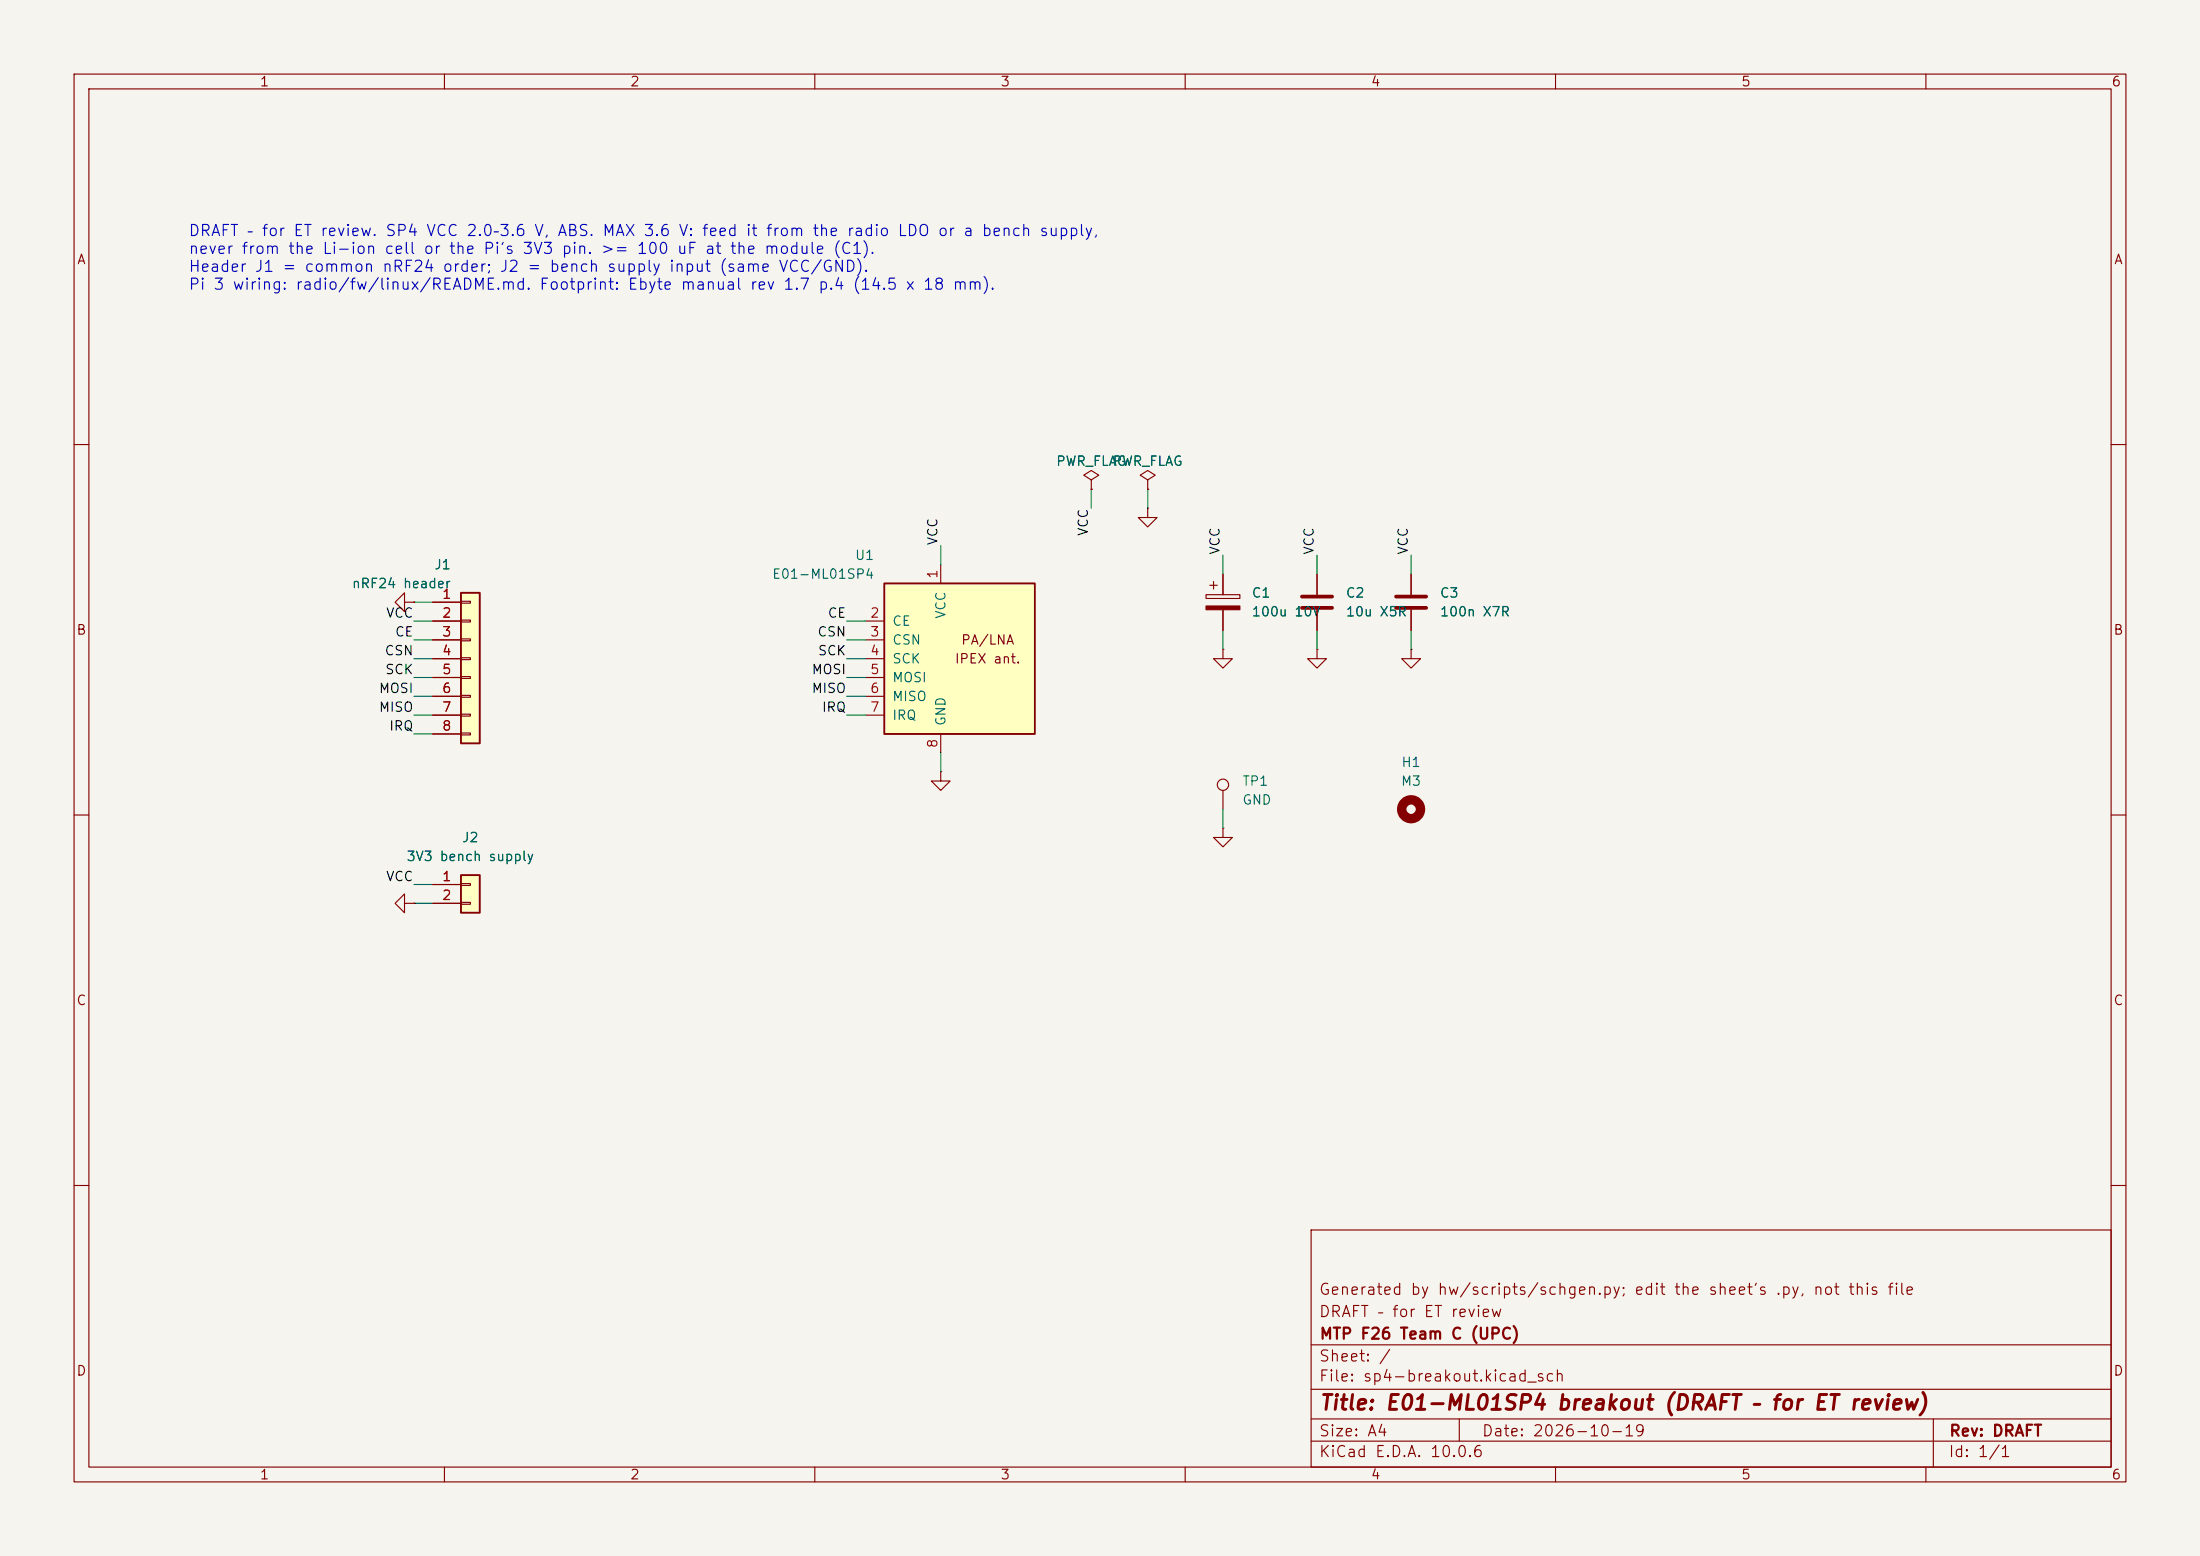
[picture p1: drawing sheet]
(kicad_sch
 (version 20260306)
 (generator "eeschema")
 (generator_version "10.0")
 (paper "A4")
 (title_block
  (title "E01-ML01SP4 breakout (DRAFT – for ET review)")
  (date "2026-10-19")
  (rev "DRAFT")
  (company "MTP F26 Team C (UPC)")
  (comment 1 "DRAFT – for ET review")
  (comment 2 "Generated by hw/scripts/schgen.py; edit the sheet's .py, not this file"))
 (lib_symbols
  (symbol "teamc:E01-ML01SP4"
   (pin_names
    (offset 1.016)) (exclude_from_sim no) (in_bom yes) (on_board yes)
   (in_pos_files yes)
   (duplicate_pin_numbers_are_jumpers no)
   (property "Reference" "U" (at -7.62 11.43 0) (show_name no) (do_not_autoplace no) (effects (font (size 1.27 1.27)) (justify left)))
   (property "Value" "E01-ML01SP4" (at 1.27 11.43 0) (show_name no) (do_not_autoplace no) (effects (font (size 1.27 1.27)) (justify left)))
   (property "Footprint" "teamc:E01-ML01SP4" (at 0 -15.24 0) (show_name no) (do_not_autoplace no) (hide yes) (effects (font (size 1.27 1.27))))
   (property "Datasheet" "https://www.cdebyte.com/products/E01-ML01SP4" (at 0 -17.78 0) (show_name no) (do_not_autoplace no) (hide yes) (effects (font (size 1.27 1.27))))
   (property "Description" "Ebyte nRF24L01P + PA/LNA 2.4 GHz module, SMD castellated 14.5x18 mm, IPEX" (at 0 -20.32 0) (show_name no) (do_not_autoplace no) (hide yes) (effects (font (size 1.27 1.27))))
   (property "MPN" "E01-ML01SP4" (at 0 -22.86 0) (show_name no) (do_not_autoplace no) (hide yes) (effects (font (size 1.27 1.27))))
   (property "Manufacturer" "Ebyte" (at 0 -25.4 0) (show_name no) (do_not_autoplace no) (hide yes) (effects (font (size 1.27 1.27))))
   (symbol "E01-ML01SP4_0_1"
    (rectangle (start -7.62 10.16) (end 12.7 -10.16) (stroke (width 0.254) (type default)) (fill (type background)))
    (text "PA/LNA" (at 6.35 2.54 0) (effects (font (size 1.27 1.27))))
    (text "IPEX ant." (at 6.35 0 0) (effects (font (size 1.27 1.27)))))
   (symbol "E01-ML01SP4_1_1"
    (pin power_in line (at 0 12.7 270) (length 2.54) (name "VCC" (effects (font (size 1.27 1.27)))) (number "1" (effects (font (size 1.27 1.27)))))
    (pin input line (at -10.16 5.08 0) (length 2.54) (name "CE" (effects (font (size 1.27 1.27)))) (number "2" (effects (font (size 1.27 1.27)))))
    (pin input line (at -10.16 2.54 0) (length 2.54) (name "CSN" (effects (font (size 1.27 1.27)))) (number "3" (effects (font (size 1.27 1.27)))))
    (pin input line (at -10.16 0 0) (length 2.54) (name "SCK" (effects (font (size 1.27 1.27)))) (number "4" (effects (font (size 1.27 1.27)))))
    (pin input line (at -10.16 -2.54 0) (length 2.54) (name "MOSI" (effects (font (size 1.27 1.27)))) (number "5" (effects (font (size 1.27 1.27)))))
    (pin tri_state line (at -10.16 -5.08 0) (length 2.54) (name "MISO" (effects (font (size 1.27 1.27)))) (number "6" (effects (font (size 1.27 1.27)))))
    (pin output line (at -10.16 -7.62 0) (length 2.54) (name "IRQ" (effects (font (size 1.27 1.27)))) (number "7" (effects (font (size 1.27 1.27)))))
    (pin power_in line (at 0 -12.7 90) (length 2.54) (name "GND" (effects (font (size 1.27 1.27)))) (number "8" (effects (font (size 1.27 1.27)))))
    (pin passive line (at 0 -12.7 90) (length 2.54) (hide yes) (name "GND" (effects (font (size 1.27 1.27)))) (number "9" (effects (font (size 1.27 1.27)))))
    (pin passive line (at 0 -12.7 90) (length 2.54) (hide yes) (name "GND" (effects (font (size 1.27 1.27)))) (number "10" (effects (font (size 1.27 1.27))))))
   (embedded_fonts no))
  (symbol "Connector_Generic:Conn_01x08"
   (pin_names
    (offset 1.016) (hide yes)) (exclude_from_sim no) (in_bom yes) (on_board yes)
   (in_pos_files yes)
   (duplicate_pin_numbers_are_jumpers no)
   (property "Reference" "J" (at 0 10.16 0) (show_name no) (do_not_autoplace no) (effects (font (size 1.27 1.27))))
   (property "Value" "Conn_01x08" (at 0 -12.7 0) (show_name no) (do_not_autoplace no) (effects (font (size 1.27 1.27))))
   (property "Footprint" "" (at 0 0 0) (show_name no) (do_not_autoplace no) (hide yes) (effects (font (size 1.27 1.27))))
   (property "Datasheet" "" (at 0 0 0) (show_name no) (do_not_autoplace no) (hide yes) (effects (font (size 1.27 1.27))))
   (property "Description" "Generic connector, single row, 01x08, script generated (kicad-library-utils/schlib/autogen/connector/)" (at 0 0 0) (show_name no) (do_not_autoplace no) (hide yes) (effects (font (size 1.27 1.27))))
   (symbol "Conn_01x08_1_1"
    (rectangle (start -1.27 8.89) (end 1.27 -11.43) (stroke (width 0.254) (type default)) (fill (type background)))
    (rectangle (start -1.27 7.747) (end 0 7.493) (stroke (width 0.1524) (type default)) (fill (type none)))
    (rectangle (start -1.27 5.207) (end 0 4.953) (stroke (width 0.1524) (type default)) (fill (type none)))
    (rectangle (start -1.27 2.667) (end 0 2.413) (stroke (width 0.1524) (type default)) (fill (type none)))
    (rectangle (start -1.27 0.127) (end 0 -0.127) (stroke (width 0.1524) (type default)) (fill (type none)))
    (rectangle (start -1.27 -2.413) (end 0 -2.667) (stroke (width 0.1524) (type default)) (fill (type none)))
    (rectangle (start -1.27 -4.953) (end 0 -5.207) (stroke (width 0.1524) (type default)) (fill (type none)))
    (rectangle (start -1.27 -7.493) (end 0 -7.747) (stroke (width 0.1524) (type default)) (fill (type none)))
    (rectangle (start -1.27 -10.033) (end 0 -10.287) (stroke (width 0.1524) (type default)) (fill (type none)))
    (pin passive line (at -5.08 7.62 0) (length 3.81) (name "Pin_1" (effects (font (size 1.27 1.27)))) (number "1" (effects (font (size 1.27 1.27)))))
    (pin passive line (at -5.08 5.08 0) (length 3.81) (name "Pin_2" (effects (font (size 1.27 1.27)))) (number "2" (effects (font (size 1.27 1.27)))))
    (pin passive line (at -5.08 2.54 0) (length 3.81) (name "Pin_3" (effects (font (size 1.27 1.27)))) (number "3" (effects (font (size 1.27 1.27)))))
    (pin passive line (at -5.08 0 0) (length 3.81) (name "Pin_4" (effects (font (size 1.27 1.27)))) (number "4" (effects (font (size 1.27 1.27)))))
    (pin passive line (at -5.08 -2.54 0) (length 3.81) (name "Pin_5" (effects (font (size 1.27 1.27)))) (number "5" (effects (font (size 1.27 1.27)))))
    (pin passive line (at -5.08 -5.08 0) (length 3.81) (name "Pin_6" (effects (font (size 1.27 1.27)))) (number "6" (effects (font (size 1.27 1.27)))))
    (pin passive line (at -5.08 -7.62 0) (length 3.81) (name "Pin_7" (effects (font (size 1.27 1.27)))) (number "7" (effects (font (size 1.27 1.27)))))
    (pin passive line (at -5.08 -10.16 0) (length 3.81) (name "Pin_8" (effects (font (size 1.27 1.27)))) (number "8" (effects (font (size 1.27 1.27))))))
   (embedded_fonts no))
  (symbol "Connector_Generic:Conn_01x02"
   (pin_names
    (offset 1.016) (hide yes)) (exclude_from_sim no) (in_bom yes) (on_board yes)
   (in_pos_files yes)
   (duplicate_pin_numbers_are_jumpers no)
   (property "Reference" "J" (at 0 2.54 0) (show_name no) (do_not_autoplace no) (effects (font (size 1.27 1.27))))
   (property "Value" "Conn_01x02" (at 0 -5.08 0) (show_name no) (do_not_autoplace no) (effects (font (size 1.27 1.27))))
   (property "Footprint" "" (at 0 0 0) (show_name no) (do_not_autoplace no) (hide yes) (effects (font (size 1.27 1.27))))
   (property "Datasheet" "" (at 0 0 0) (show_name no) (do_not_autoplace no) (hide yes) (effects (font (size 1.27 1.27))))
   (property "Description" "Generic connector, single row, 01x02, script generated (kicad-library-utils/schlib/autogen/connector/)" (at 0 0 0) (show_name no) (do_not_autoplace no) (hide yes) (effects (font (size 1.27 1.27))))
   (symbol "Conn_01x02_1_1"
    (rectangle (start -1.27 1.27) (end 1.27 -3.81) (stroke (width 0.254) (type default)) (fill (type background)))
    (rectangle (start -1.27 0.127) (end 0 -0.127) (stroke (width 0.1524) (type default)) (fill (type none)))
    (rectangle (start -1.27 -2.413) (end 0 -2.667) (stroke (width 0.1524) (type default)) (fill (type none)))
    (pin passive line (at -5.08 0 0) (length 3.81) (name "Pin_1" (effects (font (size 1.27 1.27)))) (number "1" (effects (font (size 1.27 1.27)))))
    (pin passive line (at -5.08 -2.54 0) (length 3.81) (name "Pin_2" (effects (font (size 1.27 1.27)))) (number "2" (effects (font (size 1.27 1.27))))))
   (embedded_fonts no))
  (symbol "Device:C_Polarized"
   (pin_numbers (hide yes))
   (pin_names
    (offset 0.254)) (exclude_from_sim no) (in_bom yes) (on_board yes)
   (in_pos_files yes)
   (duplicate_pin_numbers_are_jumpers no)
   (property "Reference" "C" (at 0.635 2.54 0) (show_name no) (do_not_autoplace no) (effects (font (size 1.27 1.27)) (justify left)))
   (property "Value" "C_Polarized" (at 0.635 -2.54 0) (show_name no) (do_not_autoplace no) (effects (font (size 1.27 1.27)) (justify left)))
   (property "Footprint" "" (at 0.9652 -3.81 0) (show_name no) (do_not_autoplace no) (hide yes) (effects (font (size 1.27 1.27))))
   (property "Datasheet" "" (at 0 0 0) (show_name no) (do_not_autoplace no) (hide yes) (effects (font (size 1.27 1.27))))
   (property "Description" "Polarized capacitor" (at 0 0 0) (show_name no) (do_not_autoplace no) (hide yes) (effects (font (size 1.27 1.27))))
   (symbol "C_Polarized_0_1"
    (rectangle (start -2.286 0.508) (end 2.286 1.016) (stroke (width 0) (type default)) (fill (type none)))
    (polyline (pts (xy -1.778 2.286) (xy -0.762 2.286)) (stroke (width 0) (type default)) (fill (type none)))
    (polyline (pts (xy -1.27 2.794) (xy -1.27 1.778)) (stroke (width 0) (type default)) (fill (type none)))
    (rectangle (start 2.286 -0.508) (end -2.286 -1.016) (stroke (width 0) (type default)) (fill (type outline))))
   (symbol "C_Polarized_1_1"
    (pin passive line (at 0 3.81 270) (length 2.794) (name "" (effects (font (size 1.27 1.27)))) (number "1" (effects (font (size 1.27 1.27)))))
    (pin passive line (at 0 -3.81 90) (length 2.794) (name "" (effects (font (size 1.27 1.27)))) (number "2" (effects (font (size 1.27 1.27))))))
   (embedded_fonts no))
  (symbol "Device:C"
   (pin_numbers (hide yes))
   (pin_names
    (offset 0.254)) (exclude_from_sim no) (in_bom yes) (on_board yes)
   (in_pos_files yes)
   (duplicate_pin_numbers_are_jumpers no)
   (property "Reference" "C" (at 0.635 2.54 0) (show_name no) (do_not_autoplace no) (effects (font (size 1.27 1.27)) (justify left)))
   (property "Value" "C" (at 0.635 -2.54 0) (show_name no) (do_not_autoplace no) (effects (font (size 1.27 1.27)) (justify left)))
   (property "Footprint" "" (at 0.9652 -3.81 0) (show_name no) (do_not_autoplace no) (hide yes) (effects (font (size 1.27 1.27))))
   (property "Datasheet" "" (at 0 0 0) (show_name no) (do_not_autoplace no) (hide yes) (effects (font (size 1.27 1.27))))
   (property "Description" "Unpolarized capacitor" (at 0 0 0) (show_name no) (do_not_autoplace no) (hide yes) (effects (font (size 1.27 1.27))))
   (symbol "C_0_1"
    (polyline (pts (xy -2.032 0.762) (xy 2.032 0.762)) (stroke (width 0.508) (type default)) (fill (type none)))
    (polyline (pts (xy -2.032 -0.762) (xy 2.032 -0.762)) (stroke (width 0.508) (type default)) (fill (type none))))
   (symbol "C_1_1"
    (pin passive line (at 0 3.81 270) (length 2.794) (name "" (effects (font (size 1.27 1.27)))) (number "1" (effects (font (size 1.27 1.27)))))
    (pin passive line (at 0 -3.81 90) (length 2.794) (name "" (effects (font (size 1.27 1.27)))) (number "2" (effects (font (size 1.27 1.27))))))
   (embedded_fonts no))
  (symbol "Connector:TestPoint"
   (pin_numbers (hide yes))
   (pin_names
    (offset 0.762) (hide yes)) (exclude_from_sim no) (in_bom yes) (on_board yes)
   (in_pos_files yes)
   (duplicate_pin_numbers_are_jumpers no)
   (property "Reference" "TP" (at 0 6.858 0) (show_name no) (do_not_autoplace no) (effects (font (size 1.27 1.27))))
   (property "Value" "TestPoint" (at 0 5.08 0) (show_name no) (do_not_autoplace no) (effects (font (size 1.27 1.27))))
   (property "Footprint" "" (at 5.08 0 0) (show_name no) (do_not_autoplace no) (hide yes) (effects (font (size 1.27 1.27))))
   (property "Datasheet" "" (at 5.08 0 0) (show_name no) (do_not_autoplace no) (hide yes) (effects (font (size 1.27 1.27))))
   (property "Description" "test point" (at 0 0 0) (show_name no) (do_not_autoplace no) (hide yes) (effects (font (size 1.27 1.27))))
   (symbol "TestPoint_0_1"
    (circle (center 0 3.302) (radius 0.762) (stroke (width 0) (type default)) (fill (type none))))
   (symbol "TestPoint_1_1"
    (pin passive line (at 0 0 90) (length 2.54) (name "1" (effects (font (size 1.27 1.27)))) (number "1" (effects (font (size 1.27 1.27))))))
   (embedded_fonts no))
  (symbol "Mechanical:MountingHole"
   (pin_names
    (offset 1.016)) (exclude_from_sim no) (in_bom no) (on_board yes)
   (in_pos_files yes)
   (duplicate_pin_numbers_are_jumpers no)
   (property "Reference" "H" (at 0 5.08 0) (show_name no) (do_not_autoplace no) (effects (font (size 1.27 1.27))))
   (property "Value" "MountingHole" (at 0 3.175 0) (show_name no) (do_not_autoplace no) (effects (font (size 1.27 1.27))))
   (property "Footprint" "" (at 0 0 0) (show_name no) (do_not_autoplace no) (hide yes) (effects (font (size 1.27 1.27))))
   (property "Datasheet" "" (at 0 0 0) (show_name no) (do_not_autoplace no) (hide yes) (effects (font (size 1.27 1.27))))
   (property "Description" "Mounting Hole without connection" (at 0 0 0) (show_name no) (do_not_autoplace no) (hide yes) (effects (font (size 1.27 1.27))))
   (symbol "MountingHole_0_1"
    (circle (center 0 0) (radius 1.27) (stroke (width 1.27) (type default)) (fill (type none))))
   (embedded_fonts no))
  (symbol "power:GND"
   (power global)
   (pin_numbers (hide yes))
   (pin_names
    (offset 0) (hide yes)) (exclude_from_sim no) (in_bom yes) (on_board yes)
   (in_pos_files yes)
   (duplicate_pin_numbers_are_jumpers no)
   (property "Reference" "#PWR" (at 0 -6.35 0) (show_name no) (do_not_autoplace no) (hide yes) (effects (font (size 1.27 1.27))))
   (property "Value" "GND" (at 0 -3.81 0) (show_name no) (do_not_autoplace no) (effects (font (size 1.27 1.27))))
   (property "Footprint" "" (at 0 0 0) (show_name no) (do_not_autoplace no) (hide yes) (effects (font (size 1.27 1.27))))
   (property "Datasheet" "" (at 0 0 0) (show_name no) (do_not_autoplace no) (hide yes) (effects (font (size 1.27 1.27))))
   (property "Description" "Power symbol creates a global label with name \"GND\" , ground" (at 0 0 0) (show_name no) (do_not_autoplace no) (hide yes) (effects (font (size 1.27 1.27))))
   (symbol "GND_0_1"
    (polyline (pts (xy 0 0) (xy 0 -1.27) (xy 1.27 -1.27) (xy 0 -2.54) (xy -1.27 -1.27) (xy 0 -1.27)) (stroke (width 0) (type default)) (fill (type none))))
   (symbol "GND_1_1"
    (pin power_in line (at 0 0 270) (length 0) (name "" (effects (font (size 1.27 1.27)))) (number "1" (effects (font (size 1.27 1.27))))))
   (embedded_fonts no))
  (symbol "power:PWR_FLAG"
   (power global)
   (pin_numbers (hide yes))
   (pin_names
    (offset 0) (hide yes)) (exclude_from_sim no) (in_bom yes) (on_board yes)
   (in_pos_files yes)
   (duplicate_pin_numbers_are_jumpers no)
   (property "Reference" "#FLG" (at 0 1.905 0) (show_name no) (do_not_autoplace no) (hide yes) (effects (font (size 1.27 1.27))))
   (property "Value" "PWR_FLAG" (at 0 3.81 0) (show_name no) (do_not_autoplace no) (effects (font (size 1.27 1.27))))
   (property "Footprint" "" (at 0 0 0) (show_name no) (do_not_autoplace no) (hide yes) (effects (font (size 1.27 1.27))))
   (property "Datasheet" "" (at 0 0 0) (show_name no) (do_not_autoplace no) (hide yes) (effects (font (size 1.27 1.27))))
   (property "Description" "Special symbol for telling ERC where power comes from" (at 0 0 0) (show_name no) (do_not_autoplace no) (hide yes) (effects (font (size 1.27 1.27))))
   (symbol "PWR_FLAG_0_0"
    (pin power_out line (at 0 0 90) (length 0) (name "" (effects (font (size 1.27 1.27)))) (number "1" (effects (font (size 1.27 1.27))))))
   (symbol "PWR_FLAG_0_1"
    (polyline (pts (xy 0 0) (xy 0 1.27) (xy -1.016 1.905) (xy 0 2.54) (xy 1.016 1.905) (xy 0 1.27)) (stroke (width 0) (type default)) (fill (type none))))
   (embedded_fonts no)))
 (wire
  (pts (xy 127 76.2) (xy 127 73.66))
  (stroke (width 0) (type default)))
 (label "VCC"
  (at 127 73.66 90)
  (fields_autoplaced yes)
  (effects (font (size 1.27 1.27)) (justify left bottom)))
 (wire
  (pts (xy 116.84 83.82) (xy 114.3 83.82))
  (stroke (width 0) (type default)))
 (label "CE"
  (at 114.3 83.82 180)
  (fields_autoplaced yes)
  (effects (font (size 1.27 1.27)) (justify right bottom)))
 (wire
  (pts (xy 116.84 86.36) (xy 114.3 86.36))
  (stroke (width 0) (type default)))
 (label "CSN"
  (at 114.3 86.36 180)
  (fields_autoplaced yes)
  (effects (font (size 1.27 1.27)) (justify right bottom)))
 (wire
  (pts (xy 116.84 88.9) (xy 114.3 88.9))
  (stroke (width 0) (type default)))
 (label "SCK"
  (at 114.3 88.9 180)
  (fields_autoplaced yes)
  (effects (font (size 1.27 1.27)) (justify right bottom)))
 (wire
  (pts (xy 116.84 91.44) (xy 114.3 91.44))
  (stroke (width 0) (type default)))
 (label "MOSI"
  (at 114.3 91.44 180)
  (fields_autoplaced yes)
  (effects (font (size 1.27 1.27)) (justify right bottom)))
 (wire
  (pts (xy 116.84 93.98) (xy 114.3 93.98))
  (stroke (width 0) (type default)))
 (label "MISO"
  (at 114.3 93.98 180)
  (fields_autoplaced yes)
  (effects (font (size 1.27 1.27)) (justify right bottom)))
 (wire
  (pts (xy 116.84 96.52) (xy 114.3 96.52))
  (stroke (width 0) (type default)))
 (label "IRQ"
  (at 114.3 96.52 180)
  (fields_autoplaced yes)
  (effects (font (size 1.27 1.27)) (justify right bottom)))
 (wire
  (pts (xy 127 101.6) (xy 127 104.14))
  (stroke (width 0) (type default)))
 (symbol
  (lib_id "power:GND")
  (at 127 104.14 0)
  (unit 1)
  (exclude_from_sim no)
  (in_bom yes)
  (on_board yes)
  (dnp no)
  (property "Reference" "#PWR0001" (at 127 107.95 0) (effects (font (size 1.27 1.27)) (hide yes)))
  (property "Value" "GND" (at 127 107.95 0) (effects (font (size 1.27 1.27)) (hide yes)))
  (property "Footprint" "" (at 127 104.14 0) (effects (font (size 1.27 1.27)) (hide yes)))
  (property "Datasheet" "" (at 127 104.14 0) (effects (font (size 1.27 1.27)) (hide yes)))
  (pin "1"))
 (symbol
  (lib_id "teamc:E01-ML01SP4")
  (at 127 88.9 0)
  (unit 1)
  (exclude_from_sim no)
  (in_bom yes)
  (on_board yes)
  (dnp no)
  (property "Reference" "U1" (at 118.11 74.93 0) (effects (font (size 1.27 1.27)) (justify right)))
  (property "Value" "E01-ML01SP4" (at 118.11 77.47 0) (effects (font (size 1.27 1.27)) (justify right)))
  (property "Footprint" "teamc:E01-ML01SP4" (at 127 88.9 0) (effects (font (size 1.27 1.27)) (hide yes)))
  (property "Datasheet" "https://www.cdebyte.com/products/E01-ML01SP4" (at 127 88.9 0) (effects (font (size 1.27 1.27)) (hide yes)))
  (property "Description" "Ebyte nRF24L01P + PA/LNA 2.4 GHz module, SMD castellated 14.5x18 mm, IPEX" (at 127 88.9 0) (effects (font (size 1.27 1.27)) (hide yes)))
  (property "MPN" "E01-ML01SP4" (at 127 88.9 0) (effects (font (size 1.27 1.27)) (hide yes)))
  (property "Manufacturer" "Ebyte" (at 127 88.9 0) (effects (font (size 1.27 1.27)) (hide yes)))
  (pin "1")
  (pin "2")
  (pin "3")
  (pin "4")
  (pin "5")
  (pin "6")
  (pin "7")
  (pin "8")
  (pin "9")
  (pin "10"))
 (wire
  (pts (xy 58.42 81.28) (xy 55.88 81.28))
  (stroke (width 0) (type default)))
 (symbol
  (lib_id "power:GND")
  (at 55.88 81.28 270)
  (unit 1)
  (exclude_from_sim no)
  (in_bom yes)
  (on_board yes)
  (dnp no)
  (property "Reference" "#PWR0002" (at 55.88 85.09 0) (effects (font (size 1.27 1.27)) (hide yes)))
  (property "Value" "GND" (at 55.88 85.09 0) (effects (font (size 1.27 1.27)) (hide yes)))
  (property "Footprint" "" (at 55.88 81.28 0) (effects (font (size 1.27 1.27)) (hide yes)))
  (property "Datasheet" "" (at 55.88 81.28 0) (effects (font (size 1.27 1.27)) (hide yes)))
  (pin "1"))
 (wire
  (pts (xy 58.42 83.82) (xy 55.88 83.82))
  (stroke (width 0) (type default)))
 (label "VCC"
  (at 55.88 83.82 180)
  (fields_autoplaced yes)
  (effects (font (size 1.27 1.27)) (justify right bottom)))
 (wire
  (pts (xy 58.42 86.36) (xy 55.88 86.36))
  (stroke (width 0) (type default)))
 (label "CE"
  (at 55.88 86.36 180)
  (fields_autoplaced yes)
  (effects (font (size 1.27 1.27)) (justify right bottom)))
 (wire
  (pts (xy 58.42 88.9) (xy 55.88 88.9))
  (stroke (width 0) (type default)))
 (label "CSN"
  (at 55.88 88.9 180)
  (fields_autoplaced yes)
  (effects (font (size 1.27 1.27)) (justify right bottom)))
 (wire
  (pts (xy 58.42 91.44) (xy 55.88 91.44))
  (stroke (width 0) (type default)))
 (label "SCK"
  (at 55.88 91.44 180)
  (fields_autoplaced yes)
  (effects (font (size 1.27 1.27)) (justify right bottom)))
 (wire
  (pts (xy 58.42 93.98) (xy 55.88 93.98))
  (stroke (width 0) (type default)))
 (label "MOSI"
  (at 55.88 93.98 180)
  (fields_autoplaced yes)
  (effects (font (size 1.27 1.27)) (justify right bottom)))
 (wire
  (pts (xy 58.42 96.52) (xy 55.88 96.52))
  (stroke (width 0) (type default)))
 (label "MISO"
  (at 55.88 96.52 180)
  (fields_autoplaced yes)
  (effects (font (size 1.27 1.27)) (justify right bottom)))
 (wire
  (pts (xy 58.42 99.06) (xy 55.88 99.06))
  (stroke (width 0) (type default)))
 (label "IRQ"
  (at 55.88 99.06 180)
  (fields_autoplaced yes)
  (effects (font (size 1.27 1.27)) (justify right bottom)))
 (symbol
  (lib_id "Connector_Generic:Conn_01x08")
  (at 63.5 88.9 0)
  (unit 1)
  (exclude_from_sim no)
  (in_bom yes)
  (on_board yes)
  (dnp no)
  (property "Reference" "J1" (at 60.96 76.2 0) (effects (font (size 1.27 1.27)) (justify right)))
  (property "Value" "nRF24 header" (at 60.96 78.74 0) (effects (font (size 1.27 1.27)) (justify right)))
  (property "Footprint" "teamc:PinHeader_1x08_P2.54mm_Vertical_Pad2.0mm" (at 63.5 88.9 0) (effects (font (size 1.27 1.27)) (hide yes)))
  (property "Datasheet" "" (at 63.5 88.9 0) (effects (font (size 1.27 1.27)) (hide yes)))
  (property "Description" "Generic connector, single row, 01x08, script generated (kicad-library-utils/schlib/autogen/connector/)" (at 63.5 88.9 0) (effects (font (size 1.27 1.27)) (hide yes)))
  (property "MPN" "1x08 2.54 mm pin header" (at 63.5 88.9 0) (effects (font (size 1.27 1.27)) (hide yes)))
  (pin "1")
  (pin "2")
  (pin "3")
  (pin "4")
  (pin "5")
  (pin "6")
  (pin "7")
  (pin "8"))
 (wire
  (pts (xy 58.42 119.38) (xy 55.88 119.38))
  (stroke (width 0) (type default)))
 (label "VCC"
  (at 55.88 119.38 180)
  (fields_autoplaced yes)
  (effects (font (size 1.27 1.27)) (justify right bottom)))
 (wire
  (pts (xy 58.42 121.92) (xy 55.88 121.92))
  (stroke (width 0) (type default)))
 (symbol
  (lib_id "power:GND")
  (at 55.88 121.92 270)
  (unit 1)
  (exclude_from_sim no)
  (in_bom yes)
  (on_board yes)
  (dnp no)
  (property "Reference" "#PWR0003" (at 55.88 125.73 0) (effects (font (size 1.27 1.27)) (hide yes)))
  (property "Value" "GND" (at 55.88 125.73 0) (effects (font (size 1.27 1.27)) (hide yes)))
  (property "Footprint" "" (at 55.88 121.92 0) (effects (font (size 1.27 1.27)) (hide yes)))
  (property "Datasheet" "" (at 55.88 121.92 0) (effects (font (size 1.27 1.27)) (hide yes)))
  (pin "1"))
 (symbol
  (lib_id "Connector_Generic:Conn_01x02")
  (at 63.5 119.38 0)
  (unit 1)
  (exclude_from_sim no)
  (in_bom yes)
  (on_board yes)
  (dnp no)
  (property "Reference" "J2" (at 63.5 113.03 0) (effects (font (size 1.27 1.27))))
  (property "Value" "3V3 bench supply" (at 63.5 115.57 0) (effects (font (size 1.27 1.27))))
  (property "Footprint" "teamc:PinHeader_1x02_P2.54mm_Vertical_Pad2.0mm" (at 63.5 119.38 0) (effects (font (size 1.27 1.27)) (hide yes)))
  (property "Datasheet" "" (at 63.5 119.38 0) (effects (font (size 1.27 1.27)) (hide yes)))
  (property "Description" "Generic connector, single row, 01x02, script generated (kicad-library-utils/schlib/autogen/connector/)" (at 63.5 119.38 0) (effects (font (size 1.27 1.27)) (hide yes)))
  (property "MPN" "1x02 2.54 mm pin header" (at 63.5 119.38 0) (effects (font (size 1.27 1.27)) (hide yes)))
  (pin "1")
  (pin "2"))
 (wire
  (pts (xy 165.1 77.47) (xy 165.1 74.93))
  (stroke (width 0) (type default)))
 (label "VCC"
  (at 165.1 74.93 90)
  (fields_autoplaced yes)
  (effects (font (size 1.27 1.27)) (justify left bottom)))
 (wire
  (pts (xy 165.1 85.09) (xy 165.1 87.63))
  (stroke (width 0) (type default)))
 (symbol
  (lib_id "power:GND")
  (at 165.1 87.63 0)
  (unit 1)
  (exclude_from_sim no)
  (in_bom yes)
  (on_board yes)
  (dnp no)
  (property "Reference" "#PWR0004" (at 165.1 91.44 0) (effects (font (size 1.27 1.27)) (hide yes)))
  (property "Value" "GND" (at 165.1 91.44 0) (effects (font (size 1.27 1.27)) (hide yes)))
  (property "Footprint" "" (at 165.1 87.63 0) (effects (font (size 1.27 1.27)) (hide yes)))
  (property "Datasheet" "" (at 165.1 87.63 0) (effects (font (size 1.27 1.27)) (hide yes)))
  (pin "1"))
 (symbol
  (lib_id "Device:C_Polarized")
  (at 165.1 81.28 0)
  (unit 1)
  (exclude_from_sim no)
  (in_bom yes)
  (on_board yes)
  (dnp no)
  (property "Reference" "C1" (at 168.91 80.01 0) (effects (font (size 1.27 1.27)) (justify left)))
  (property "Value" "100u 10V" (at 168.91 82.55 0) (effects (font (size 1.27 1.27)) (justify left)))
  (property "Footprint" "Capacitor_SMD:CP_Elec_6.3x5.4" (at 165.1 81.28 0) (effects (font (size 1.27 1.27)) (hide yes)))
  (property "Datasheet" "" (at 165.1 81.28 0) (effects (font (size 1.27 1.27)) (hide yes)))
  (property "Description" "Polarized capacitor" (at 165.1 81.28 0) (effects (font (size 1.27 1.27)) (hide yes)))
  (property "MPN" "EEE-FK1A101P (or any 100 uF >= 6.3 V, 6.3 x 5.4 mm SMD)" (at 165.1 81.28 0) (effects (font (size 1.27 1.27)) (hide yes)))
  (property "Manufacturer" "Panasonic" (at 165.1 81.28 0) (effects (font (size 1.27 1.27)) (hide yes)))
  (pin "1")
  (pin "2"))
 (wire
  (pts (xy 177.8 77.47) (xy 177.8 74.93))
  (stroke (width 0) (type default)))
 (label "VCC"
  (at 177.8 74.93 90)
  (fields_autoplaced yes)
  (effects (font (size 1.27 1.27)) (justify left bottom)))
 (wire
  (pts (xy 177.8 85.09) (xy 177.8 87.63))
  (stroke (width 0) (type default)))
 (symbol
  (lib_id "power:GND")
  (at 177.8 87.63 0)
  (unit 1)
  (exclude_from_sim no)
  (in_bom yes)
  (on_board yes)
  (dnp no)
  (property "Reference" "#PWR0005" (at 177.8 91.44 0) (effects (font (size 1.27 1.27)) (hide yes)))
  (property "Value" "GND" (at 177.8 91.44 0) (effects (font (size 1.27 1.27)) (hide yes)))
  (property "Footprint" "" (at 177.8 87.63 0) (effects (font (size 1.27 1.27)) (hide yes)))
  (property "Datasheet" "" (at 177.8 87.63 0) (effects (font (size 1.27 1.27)) (hide yes)))
  (pin "1"))
 (symbol
  (lib_id "Device:C")
  (at 177.8 81.28 0)
  (unit 1)
  (exclude_from_sim no)
  (in_bom yes)
  (on_board yes)
  (dnp no)
  (property "Reference" "C2" (at 181.61 80.01 0) (effects (font (size 1.27 1.27)) (justify left)))
  (property "Value" "10u X5R" (at 181.61 82.55 0) (effects (font (size 1.27 1.27)) (justify left)))
  (property "Footprint" "Capacitor_SMD:C_0805_2012Metric_Pad1.18x1.45mm_HandSolder" (at 177.8 81.28 0) (effects (font (size 1.27 1.27)) (hide yes)))
  (property "Datasheet" "" (at 177.8 81.28 0) (effects (font (size 1.27 1.27)) (hide yes)))
  (property "Description" "Unpolarized capacitor" (at 177.8 81.28 0) (effects (font (size 1.27 1.27)) (hide yes)))
  (property "MPN" "CL21A106KAYNNNE" (at 177.8 81.28 0) (effects (font (size 1.27 1.27)) (hide yes)))
  (property "Manufacturer" "Samsung" (at 177.8 81.28 0) (effects (font (size 1.27 1.27)) (hide yes)))
  (pin "1")
  (pin "2"))
 (wire
  (pts (xy 190.5 77.47) (xy 190.5 74.93))
  (stroke (width 0) (type default)))
 (label "VCC"
  (at 190.5 74.93 90)
  (fields_autoplaced yes)
  (effects (font (size 1.27 1.27)) (justify left bottom)))
 (wire
  (pts (xy 190.5 85.09) (xy 190.5 87.63))
  (stroke (width 0) (type default)))
 (symbol
  (lib_id "power:GND")
  (at 190.5 87.63 0)
  (unit 1)
  (exclude_from_sim no)
  (in_bom yes)
  (on_board yes)
  (dnp no)
  (property "Reference" "#PWR0006" (at 190.5 91.44 0) (effects (font (size 1.27 1.27)) (hide yes)))
  (property "Value" "GND" (at 190.5 91.44 0) (effects (font (size 1.27 1.27)) (hide yes)))
  (property "Footprint" "" (at 190.5 87.63 0) (effects (font (size 1.27 1.27)) (hide yes)))
  (property "Datasheet" "" (at 190.5 87.63 0) (effects (font (size 1.27 1.27)) (hide yes)))
  (pin "1"))
 (symbol
  (lib_id "Device:C")
  (at 190.5 81.28 0)
  (unit 1)
  (exclude_from_sim no)
  (in_bom yes)
  (on_board yes)
  (dnp no)
  (property "Reference" "C3" (at 194.31 80.01 0) (effects (font (size 1.27 1.27)) (justify left)))
  (property "Value" "100n X7R" (at 194.31 82.55 0) (effects (font (size 1.27 1.27)) (justify left)))
  (property "Footprint" "Capacitor_SMD:C_0805_2012Metric_Pad1.18x1.45mm_HandSolder" (at 190.5 81.28 0) (effects (font (size 1.27 1.27)) (hide yes)))
  (property "Datasheet" "" (at 190.5 81.28 0) (effects (font (size 1.27 1.27)) (hide yes)))
  (property "Description" "Unpolarized capacitor" (at 190.5 81.28 0) (effects (font (size 1.27 1.27)) (hide yes)))
  (property "MPN" "CL21B104KBCNNNC" (at 190.5 81.28 0) (effects (font (size 1.27 1.27)) (hide yes)))
  (property "Manufacturer" "Samsung" (at 190.5 81.28 0) (effects (font (size 1.27 1.27)) (hide yes)))
  (pin "1")
  (pin "2"))
 (wire
  (pts (xy 165.1 109.22) (xy 165.1 111.76))
  (stroke (width 0) (type default)))
 (symbol
  (lib_id "power:GND")
  (at 165.1 111.76 0)
  (unit 1)
  (exclude_from_sim no)
  (in_bom yes)
  (on_board yes)
  (dnp no)
  (property "Reference" "#PWR0007" (at 165.1 115.57 0) (effects (font (size 1.27 1.27)) (hide yes)))
  (property "Value" "GND" (at 165.1 115.57 0) (effects (font (size 1.27 1.27)) (hide yes)))
  (property "Footprint" "" (at 165.1 111.76 0) (effects (font (size 1.27 1.27)) (hide yes)))
  (property "Datasheet" "" (at 165.1 111.76 0) (effects (font (size 1.27 1.27)) (hide yes)))
  (pin "1"))
 (symbol
  (lib_id "Connector:TestPoint")
  (at 165.1 109.22 0)
  (unit 1)
  (exclude_from_sim no)
  (in_bom yes)
  (on_board yes)
  (dnp no)
  (property "Reference" "TP1" (at 167.64 105.41 0) (effects (font (size 1.27 1.27)) (justify left)))
  (property "Value" "GND" (at 167.64 107.95 0) (effects (font (size 1.27 1.27)) (justify left)))
  (property "Footprint" "TestPoint:TestPoint_Loop_D2.50mm_Drill1.0mm" (at 165.1 109.22 0) (effects (font (size 1.27 1.27)) (hide yes)))
  (property "Datasheet" "" (at 165.1 109.22 0) (effects (font (size 1.27 1.27)) (hide yes)))
  (property "Description" "test point" (at 165.1 109.22 0) (effects (font (size 1.27 1.27)) (hide yes)))
  (property "MPN" "wire loop or Keystone 5001" (at 165.1 109.22 0) (effects (font (size 1.27 1.27)) (hide yes)))
  (pin "1"))
 (symbol
  (lib_id "Mechanical:MountingHole")
  (at 190.5 109.22 0)
  (unit 1)
  (exclude_from_sim no)
  (in_bom no)
  (on_board yes)
  (dnp no)
  (property "Reference" "H1" (at 190.5 102.87 0) (effects (font (size 1.27 1.27))))
  (property "Value" "M3" (at 190.5 105.41 0) (effects (font (size 1.27 1.27))))
  (property "Footprint" "MountingHole:MountingHole_3.2mm_M3" (at 190.5 109.22 0) (effects (font (size 1.27 1.27)) (hide yes)))
  (property "Datasheet" "" (at 190.5 109.22 0) (effects (font (size 1.27 1.27)) (hide yes)))
  (property "Description" "Mounting Hole without connection" (at 190.5 109.22 0) (effects (font (size 1.27 1.27)) (hide yes))))
 (symbol
  (lib_id "power:PWR_FLAG")
  (at 147.32 66.04 0)
  (unit 1)
  (exclude_from_sim no)
  (in_bom yes)
  (on_board yes)
  (dnp no)
  (property "Reference" "#FLG0008" (at 147.32 62.23 0) (effects (font (size 1.27 1.27)) (hide yes)))
  (property "Value" "PWR_FLAG" (at 147.32 62.23 0) (effects (font (size 1.27 1.27))))
  (property "Footprint" "" (at 147.32 66.04 0) (effects (font (size 1.27 1.27)) (hide yes)))
  (property "Datasheet" "" (at 147.32 66.04 0) (effects (font (size 1.27 1.27)) (hide yes)))
  (pin "1"))
 (wire
  (pts (xy 147.32 66.04) (xy 147.32 68.58))
  (stroke (width 0) (type default)))
 (label "VCC"
  (at 147.32 68.58 270)
  (fields_autoplaced yes)
  (effects (font (size 1.27 1.27)) (justify right bottom)))
 (symbol
  (lib_id "power:PWR_FLAG")
  (at 154.94 66.04 0)
  (unit 1)
  (exclude_from_sim no)
  (in_bom yes)
  (on_board yes)
  (dnp no)
  (property "Reference" "#FLG0009" (at 154.94 62.23 0) (effects (font (size 1.27 1.27)) (hide yes)))
  (property "Value" "PWR_FLAG" (at 154.94 62.23 0) (effects (font (size 1.27 1.27))))
  (property "Footprint" "" (at 154.94 66.04 0) (effects (font (size 1.27 1.27)) (hide yes)))
  (property "Datasheet" "" (at 154.94 66.04 0) (effects (font (size 1.27 1.27)) (hide yes)))
  (pin "1"))
 (wire
  (pts (xy 154.94 66.04) (xy 154.94 68.58))
  (stroke (width 0) (type default)))
 (symbol
  (lib_id "power:GND")
  (at 154.94 68.58 0)
  (unit 1)
  (exclude_from_sim no)
  (in_bom yes)
  (on_board yes)
  (dnp no)
  (property "Reference" "#PWR0010" (at 154.94 72.39 0) (effects (font (size 1.27 1.27)) (hide yes)))
  (property "Value" "GND" (at 154.94 72.39 0) (effects (font (size 1.27 1.27)) (hide yes)))
  (property "Footprint" "" (at 154.94 68.58 0) (effects (font (size 1.27 1.27)) (hide yes)))
  (property "Datasheet" "" (at 154.94 68.58 0) (effects (font (size 1.27 1.27)) (hide yes)))
  (pin "1"))
 (text "DRAFT – for ET review. SP4 VCC 2.0–3.6 V, ABS. MAX 3.6 V: feed it from the radio LDO or a bench supply,\nnever from the Li-ion cell or the Pi's 3V3 pin. >= 100 uF at the module (C1).\nHeader J1 = common nRF24 order; J2 = bench supply input (same VCC/GND).\nPi 3 wiring: radio/fw/linux/README.md. Footprint: Ebyte manual rev 1.7 p.4 (14.5 x 18 mm)."
  (exclude_from_sim no)
  (at 25.4 30.48 0)
  (effects (font (size 1.5 1.5)) (justify left top)))
 (sheet_instances
  (path ""
   (page "1")))
 (embedded_fonts no))
